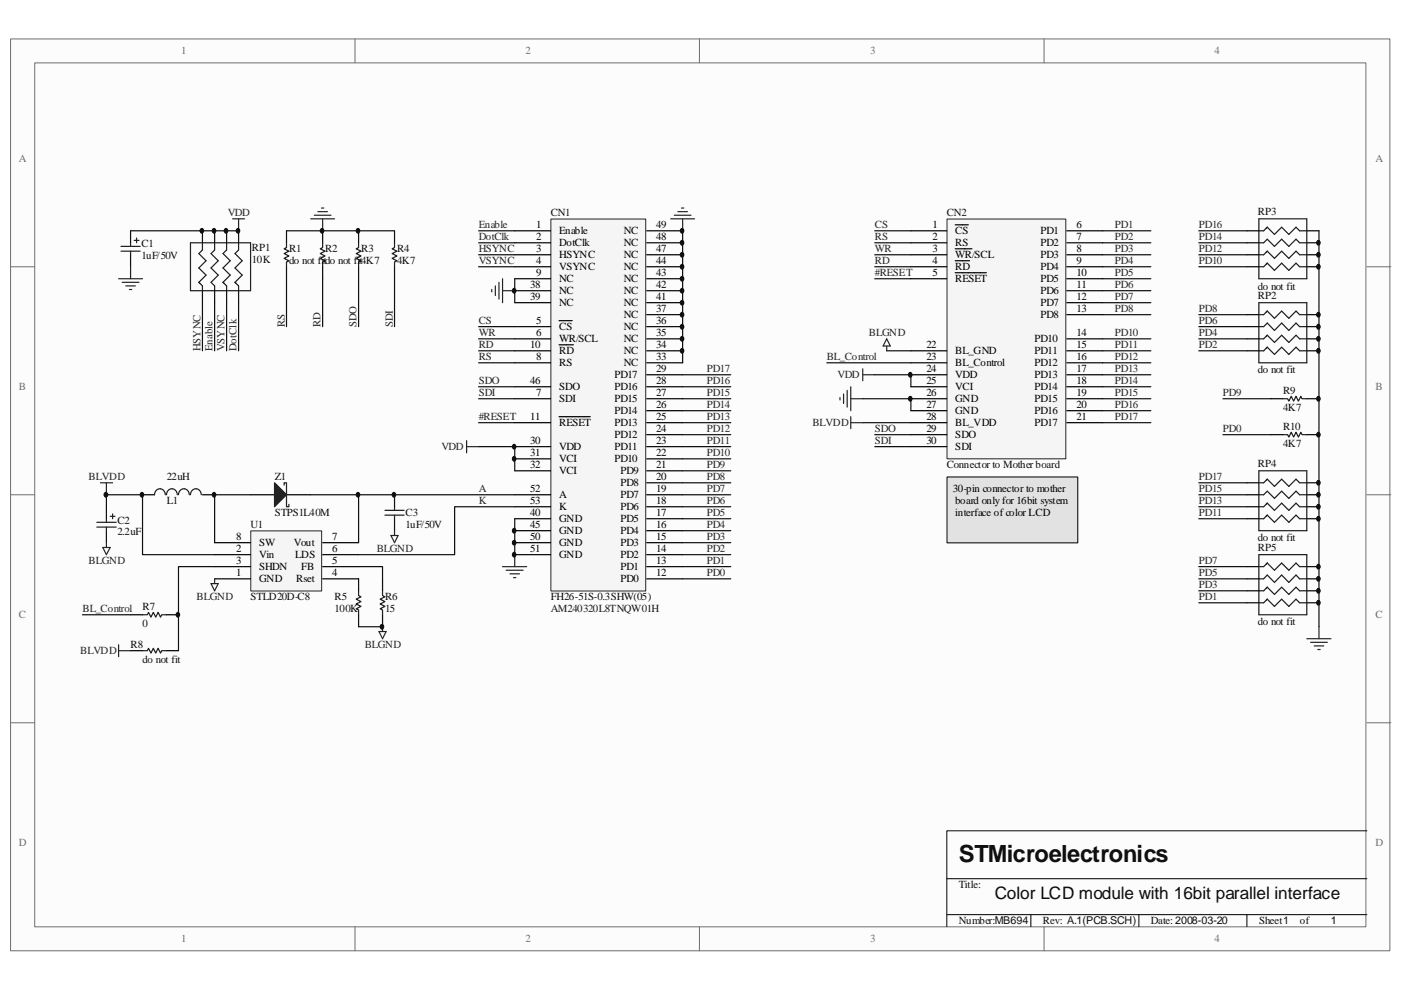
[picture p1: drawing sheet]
# Altium project MB694.PrjPCB
1 sheet, 23 parts. Net scope: global (net labels, ports and power ports of the same name join across sheets).
Board file: MB694.PCBDOC

## Sheet MB694.SchDoc
size A4; Revision: A.1(PCB.SCH)

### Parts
C1  1uF/50V  [TAN-B]
C2  2.2uF  [TAN-A]
C3  1uF/50V  [0603]
CN1  FH26-51S-0.3SHW(05)
CN2  Connector to Mother board  [AM240320A]
L1  22uH  [3225]
R1  do not fit  [0603]
R2  do not fit  [0603]
R3  4K7  [0603]
R4  4K7  [0603]
R5  100K  [0603]
R6  15  [0603]
R7  0  [0603]
R8  do not fit  [0603]
R9  4K7  [0603]
R10  4K7  [0603]
RP1  10K  [RES-4B]
RP2  do not fit  [RES-4B]
RP3  do not fit  [RES-4B]
RP4  do not fit  [RES-4B]
RP5  do not fit  [RES-4B]
U1  STLD20D-C8  [SOT23-8L]
Z1  STPS1L40M  [1R1C]

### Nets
BLGND: C2.2 C3.1 CN2.22(BL_GND) R5.1 R6.1 U1.1(GND)
BLVDD: C2.1 CN2.28(BL_VDD) L1.1 R8.2 U1.2(Vin)
GND: C1.2 CN1.9(NC) CN1.33(NC) CN1.34(NC) CN1.35(NC) CN1.36(NC) CN1.37(NC) CN1.38(NC) CN1.39(NC) CN1.40(GND) CN1.41(NC) CN1.42(NC) CN1.43(NC) CN1.44(NC) CN1.45(GND) CN1.47(NC) CN1.48(NC) CN1.49(NC) CN1.50(GND) CN1.51(GND) CN2.26(GND) CN2.27(GND) R1.1 R2.1 R3.1 R4.1 R9.1 R10.1 RP2.2(R1) RP2.4(R3) RP2.6(R2) RP2.8(R0) RP3.2(R1) RP3.4(R3) RP3.6(R2) RP3.8(R0) RP4.2(R1) RP4.4(R3) RP4.6(R2) RP4.8(R0) RP5.2(R1) RP5.4(R3) RP5.6(R2) RP5.8(R0)
VDD: C1.1 CN1.30(VDD) CN1.31(VCI) CN1.32(VCI) CN2.24(VDD) CN2.25(VCI) RP1.2(R1) RP1.4(R3) RP1.6(R2) RP1.8(R0)
#RESET: CN1.11(~{RESET}) CN2.5(~{RESET})
A: C3.2 CN1.52(A) U1.7(Vout) Z1.2(K)
BL_Control: CN2.23(BL_Control) R7.2
CS: CN1.5(~{CS}) CN2.1(~{CS})
DotClk: CN1.2(DotClk) RP1.7(R1)
Enable: CN1.1(Enable) RP1.3(R2)
HSYNC: CN1.3(HSYNC) RP1.1(R0)
K: CN1.53(K) U1.6(LDS)
PD0: CN1.12(PD0) R10.2
PD1: CN1.13(PD1) CN2.6(PD1) RP5.7(R1)
PD2: CN1.14(PD2) CN2.7(PD2) RP2.7(R1)
PD3: CN1.15(PD3) CN2.8(PD3) RP5.5(R3)
PD4: CN1.16(PD4) CN2.9(PD4) RP2.5(R3)
PD5: CN1.17(PD5) CN2.10(PD5) RP5.3(R2)
PD6: CN1.18(PD6) CN2.11(PD6) RP2.3(R2)
PD7: CN1.19(PD7) CN2.12(PD7) RP5.1(R0)
PD8: CN1.20(PD8) CN2.13(PD8) RP2.1(R0)
PD9: CN1.21(PD9) R9.2
PD10: CN1.22(PD10) CN2.14(PD10) RP3.7(R1)
PD11: CN1.23(PD11) CN2.15(PD11) RP4.7(R1)
PD12: CN1.24(PD12) CN2.16(PD12) RP3.5(R3)
PD13: CN1.25(PD13) CN2.17(PD13) RP4.5(R3)
PD14: CN1.26(PD14) CN2.18(PD14) RP3.3(R2)
PD15: CN1.27(PD15) CN2.19(PD15) RP4.3(R2)
PD16: CN1.28(PD16) CN2.20(PD16) RP3.1(R0)
PD17: CN1.29(PD17) CN2.21(PD17) RP4.1(R0)
RD: CN1.10(~{RD}) CN2.4(~{RD}) R2.2
RS: CN1.8(RS) CN2.2(RS) R1.2
SDI: CN1.7(SDI) CN2.30(SDI) R4.2
SDO: CN1.46(SDO) CN2.29(SDO) R3.2
VSYNC: CN1.4(VSYNC) RP1.5(R3)
WR: CN1.6(WR/SCL) CN2.3(~{WR}/SCL)
NetL1_2: L1.2 U1.8(SW) Z1.1(A)
NetR5_2: R5.2 U1.4(Rset)
NetR6_2: R6.2 U1.5(FB)
NetR7_1: R7.1 R8.1 U1.3(SHDN)

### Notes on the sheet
- (near CN2) 30-pin connector to mother board only for 16bit system interface of color LCD
- (near CN1) AM240320L8TNQW01H
- Color LCD module with 16bit parallel interface
- MB694
- 1
